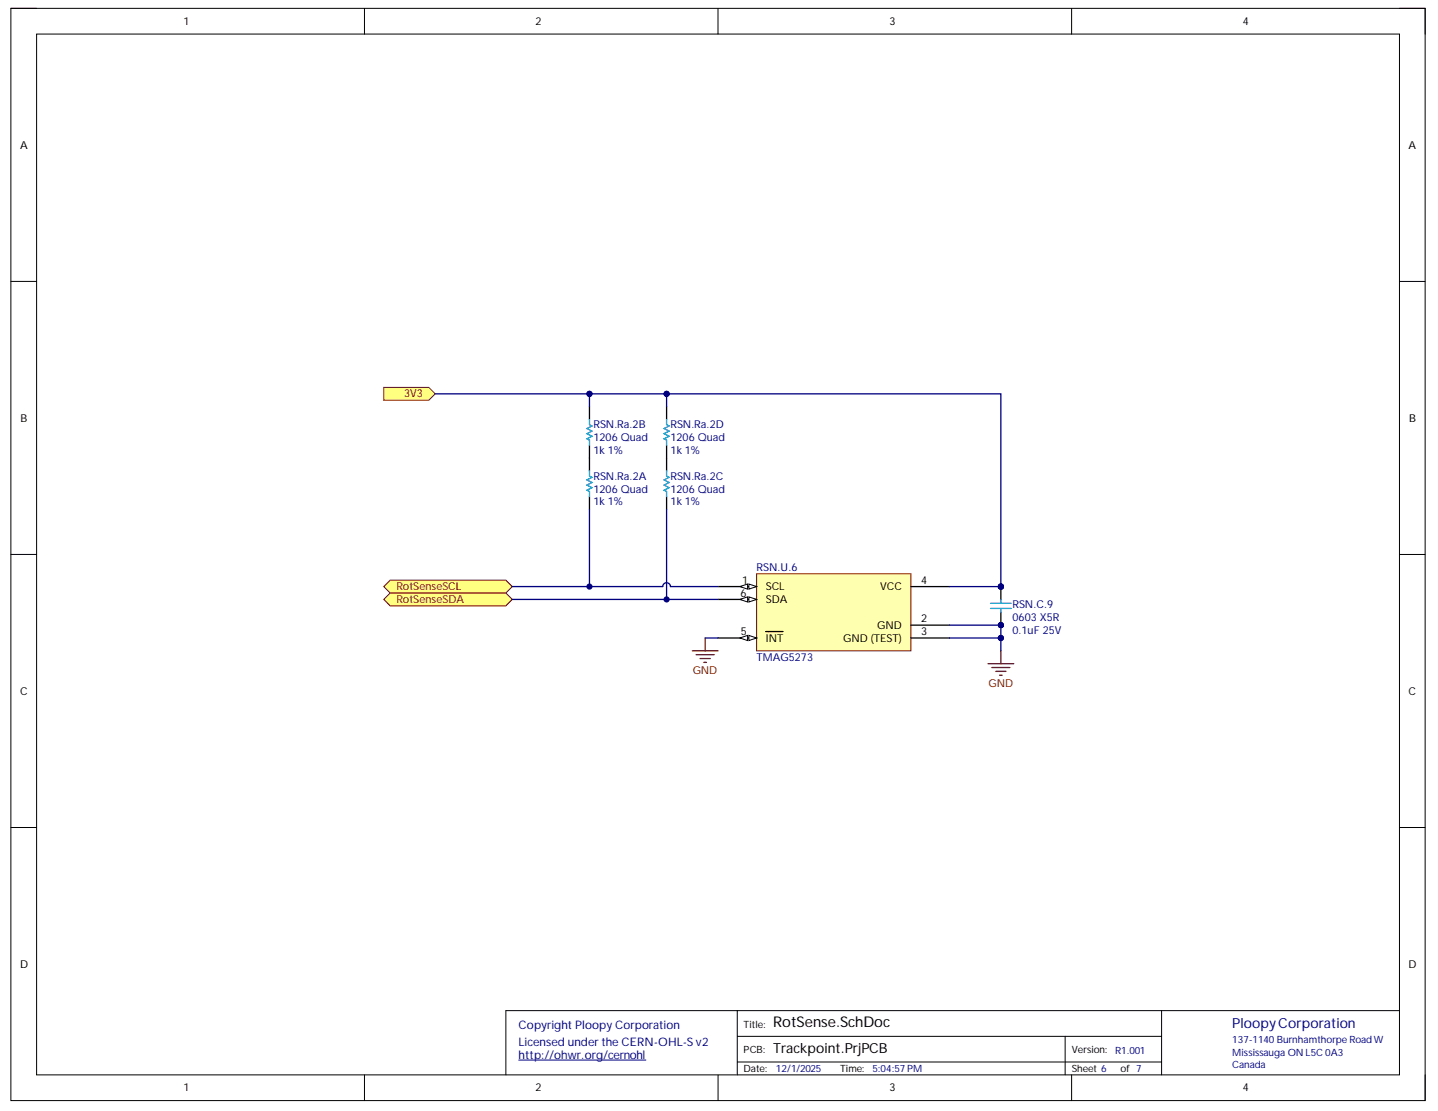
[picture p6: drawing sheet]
<svg xmlns="http://www.w3.org/2000/svg" width="279mm" height="216mm" viewBox="0 0 279 216" stroke-linecap="round" stroke-linejoin="round" font-family="sans-serif">
<path d="M2.1 1.6h274.8v212.3h-274.8z" fill="none" stroke="#000" stroke-width=".19"/>
<path d="M7.1 6.6h264.8v202.3h-264.8z" fill-rule="evenodd" fill="#fff"/>
<g fill="none" stroke="#000" stroke-width=".19">
<path d="M2.1 1.6h5M7.1 6.6h264.8v202.3h-264.8zM70.8 1.6v5M139.5 1.6v5M208.2 1.6v5M271.9 1.6h5v5M2.1 54.7h5M271.9 54.7h5M2.1 107.7h5M271.9 107.8h5M2.1 160.8h5M271.9 160.8h5"/>
<path d="M143.3 196.4v12.5M225.7 196.4v12.5M271.9 196.4h-173.6v12.5M70.8 208.9v5M139.5 208.9v5M143.3 201.4h82.4M143.3 206.4h82.4M207 201.4v7.5M208.2 208.9v5M276.9 208.9v5"/>
</g>
<path d="M100.8 206h24.7" fill="none" stroke="#000080" stroke-width=".19"/>
<path d="M147 111.5h30v15h-30z" fill-rule="evenodd" fill="#ffffb0"/>
<path d="M147 111.5h30v15h-30z" fill="none" stroke="#800000" stroke-width=".19"/>
<path d="M139.5 114h7.5" fill="none" stroke="#000" stroke-width=".25"/>
<path d="M145.5 113.5l1.5 .5-1.5 .5z" fill="#f8fcff"/>
<path d="M145.5 113.5l1.5 .5-1.5 .5z" fill="none" stroke="#000" stroke-width=".19"/>
<path d="M143.8 114l1.5-.5v1z" fill="#f8fcff"/>
<path d="M143.8 114l1.5-.5v1z" fill="none" stroke="#000" stroke-width=".19"/>
<path d="M177 114h7.5M139.5 124h7.5M177 121.5h7.5M177 124h7.5" fill="none" stroke="#000" stroke-width=".25"/>
<path d="M145.5 123.5l1.5 .5-1.5 .5z" fill="#f8fcff"/>
<path d="M145.5 123.5l1.5 .5-1.5 .5z" fill="none" stroke="#000" stroke-width=".19"/>
<path d="M143.8 124l1.5-.5v1z" fill="#f8fcff"/>
<path d="M143.8 124l1.5-.5v1z" fill="none" stroke="#000" stroke-width=".19"/>
<path d="M139.5 116.5h7.5M148.8 122.7h3.3" fill="none" stroke="#000" stroke-width=".25"/>
<path d="M145.5 116l1.5 .5-1.5 .5z" fill="#f8fcff"/>
<path d="M145.5 116l1.5 .5-1.5 .5z" fill="none" stroke="#000" stroke-width=".19"/>
<path d="M143.8 116.5l1.5-.5v1z" fill="#f8fcff"/>
<path d="M143.8 116.5l1.5-.5v1z" fill="none" stroke="#000" stroke-width=".19"/>
<path d="M192 129h5M192.7 129.7h3.5M193.5 130.5h2M194.2 131.2h.5M194.5 126.5v2.5" fill="none" stroke="#800000" stroke-width=".25"/>
<path d="M74.6 116.5l1.2-1.3h22.5l1.2 1.3-1.2 1.2h-22.5z" fill-rule="evenodd" fill="#ffff80"/>
<path d="M74.6 116.5l1.2-1.3h22.5l1.2 1.3-1.2 1.2h-22.5z" fill="none" stroke="#800000" stroke-width=".19"/>
<path d="M74.6 114l1.2-1.3h22.5l1.2 1.3-1.2 1.2h-22.5z" fill-rule="evenodd" fill="#ffff80"/>
<path d="M74.6 114l1.2-1.3h22.5l1.2 1.3-1.2 1.2h-22.5z" fill="none" stroke="#800000" stroke-width=".19"/>
<path d="M114.5 91.5v1l.5 .3-1 .5 1 .5-1 .5 1 .5-1 .5 .5 .2v1M114.5 81.5v1l.5 .3-1 .5 1 .5-1 .5 1 .5-1 .5 .5 .2v1M129.5 91.5v1l.5 .3-1 .5 1 .5-1 .5 1 .5-1 .5 .5 .2v1M129.5 81.5v1l.5 .3-1 .5 1 .5-1 .5 1 .5-1 .5 .5 .2v1M192.5 118.2h4M192.5 117.2h4" fill="none" stroke="#009cca" stroke-width=".25"/>
<path d="M134.5 126.5h5M135.3 127.2h3.5M136 128h2M136.8 128.7h.5M137 124v2.5" fill="none" stroke="#800000" stroke-width=".25"/>
<path d="M114.5 79v2.5M129.5 79v2.5M114.5 86.5v5M114.5 96.5v2.5M129.5 86.5v5M129.5 96.5v2.5" fill="none" stroke="#000" stroke-width=".25"/>
<path d="M74.6 75.3h8.7l1.3 1.2-1.3 1.3h-8.7z" fill-rule="evenodd" fill="#ffff80"/>
<path d="M74.6 75.3h8.7l1.3 1.2-1.3 1.3h-8.7z" fill="none" stroke="#800000" stroke-width=".19"/>
<path d="M184.5 114h10M184.5 124h10v2.5" fill="none" stroke="#000080" stroke-width=".25"/>
<circle cx="194.5" cy="124" r=".5" fill="#000080"/>
<circle cx="194.5" cy="124" r=".5" fill="none" stroke="#000080" stroke-width=".19"/>
<path d="M184.5 121.5h10v2.5" fill="none" stroke="#000080" stroke-width=".25"/>
<circle cx="194.5" cy="124" r=".5" fill="#000080"/>
<circle cx="194.5" cy="124" r=".5" fill="none" stroke="#000080" stroke-width=".19"/>
<path d="M84.6 76.5h29.9v2.5M137 124h2.5" fill="none" stroke="#000080" stroke-width=".25"/>
<circle cx="114.5" cy="76.5" r=".5" fill="#000080"/>
<circle cx="114.5" cy="76.5" r=".5" fill="none" stroke="#000080" stroke-width=".19"/>
<path d="M114.5 76.5h15v2.5" fill="none" stroke="#000080" stroke-width=".25"/>
<circle cx="114.5" cy="76.5" r=".5" fill="#000080"/>
<circle cx="114.5" cy="76.5" r=".5" fill="none" stroke="#000080" stroke-width=".19"/>
<circle cx="129.5" cy="76.5" r=".5" fill="#000080"/>
<circle cx="129.5" cy="76.5" r=".5" fill="none" stroke="#000080" stroke-width=".19"/>
<path d="M114.5 99v15" fill="none" stroke="#000080" stroke-width=".25"/>
<circle cx="114.5" cy="114" r=".5" fill="#000080"/>
<circle cx="114.5" cy="114" r=".5" fill="none" stroke="#000080" stroke-width=".19"/>
<path d="M129.5 99v17.5" fill="none" stroke="#000080" stroke-width=".25"/>
<circle cx="129.5" cy="116.5" r=".5" fill="#000080"/>
<circle cx="129.5" cy="116.5" r=".5" fill="none" stroke="#000080" stroke-width=".19"/>
<path d="M129.5 76.5h65v37.5" fill="none" stroke="#000080" stroke-width=".25"/>
<circle cx="129.5" cy="76.5" r=".5" fill="#000080"/>
<circle cx="129.5" cy="76.5" r=".5" fill="none" stroke="#000080" stroke-width=".19"/>
<path d="M99.5 114h29.3a.75 .75 0 0 1 .7-.8 .75 .75 0 0 1 .8 .8h9.2M99.5 116.5h40" fill="none" stroke="#000080" stroke-width=".25"/>
<g font-size="3.5" fill="#000080">
<text x="194" y="116">PIRSN0C0902</text>
<text x="194" y="121">PIRSN0C0901</text>
</g>
<text font-size="2.9" x="150.2" y="199.6">RotSense.SchDoc</text>
<text font-size="2.7" fill="#000080" x="239.4" y="199.8">PloopyCorporation</text>
<text font-size="2.7" x="150.2" y="204.6">Trackpoint.PrjPCB</text>
<g font-size="2.3" fill="#000080">
<text x="100.8" y="200">Copyright Ploopy Corporation</text>
<text x="100.8" y="203.2">Licensed under the CERN-OHL-S v2</text>
<text x="100.8" y="205.8">http://ohwr.org/cernohl</text>
</g>
<g font-size="2.1">
<text x="35.7" y="4.8">1</text>
<text x="104.1" y="4.8">2</text>
<text x="172.8" y="4.8">3</text>
<text x="241.4" y="4.8">4</text>
<text x="3.9" y="28.9">A</text>
<text x="273.7" y="28.9">A</text>
<text x="4" y="82">B</text>
<text x="273.8" y="82">B</text>
<text x="144.2" y="113.5">1</text>
<text x="179" y="113.5">4</text>
<text x="143.9" y="115.9">6</text>
<text x="148.8" y="114.7">SCL</text>
<text x="148.8" y="117.2">SDA</text>
<text x="171" y="114.7">VCC</text>
<text x="144" y="123.5">5</text>
<text x="148.8" y="124.7">INT</text>
<text x="163.8" y="124.7">GND (TEST)</text>
<text x="170.4" y="122.2">GND</text>
<text x="179" y="120.9">2</text>
<text x="179" y="123.5">3</text>
<text x="3.9" y="135">C</text>
<text x="273.7" y="135">C</text>
<text x="3.9" y="188">D</text>
<text x="273.7" y="188">D</text>
<text x="35.7" y="212.1">1</text>
<text x="104.1" y="212.1">2</text>
<text x="172.8" y="212.1">3</text>
<text x="241.4" y="212.1">4</text>
</g>
<g font-size="2.1" fill="#800000">
<text x="78.5" y="77.2">3V3</text>
<text x="77" y="117.2">RotSenseSDA</text>
<text x="77" y="114.7">RotSenseSCL</text>
<text x="134.6" y="130.9">GND</text>
<text x="192.1" y="133.4">GND</text>
</g>
<g font-size="2.1" fill="#000080">
<text x="115.3" y="83.2">RSN.Ra.2B</text>
<text x="130.3" y="83.2">RSN.Ra.2D</text>
<text x="115.3" y="88.2">1k 1%</text>
<text x="115.3" y="85.8">1206 Quad</text>
<text x="130.3" y="88.2">1k 1%</text>
<text x="130.3" y="85.8">1206 Quad</text>
<text x="115.3" y="93.2">RSN.Ra.2A</text>
<text x="115.3" y="95.7">1206 Quad</text>
<text x="130.3" y="93.2">RSN.Ra.2C</text>
<text x="130.3" y="95.7">1206 Quad</text>
<text x="115.3" y="98.2">1k 1%</text>
<text x="130.3" y="98.2">1k 1%</text>
<text x="147" y="111">RSN.U.6</text>
<text x="196.7" y="118.2">RSN.C.9</text>
<text x="196.7" y="123.2">0.1uF 25V</text>
<text x="196.7" y="120.7">0603 X5R</text>
<text x="147" y="128.4">TMAG5273</text>
</g>
<g font-size="1.9">
<text x="144.5" y="199.7">Title:</text>
<text x="144.5" y="208.4">Date:</text>
<text x="144.5" y="204.7">PCB:</text>
<text x="163.2" y="208.4">Time:</text>
<text x="208.2" y="204.7">Version:</text>
<text x="208.2" y="208.4">Sheet 6</text>
<text x="217.7" y="208.4">of 7</text>
</g>
<g font-size="1.9" fill="#000080">
<text x="239.4" y="202.6">137-1140 Burnhamthorpe Road W</text>
<text x="150.7" y="208.4">12/1/2025</text>
<text x="169.5" y="208.4">5:04:57 PM</text>
<text x="216.7" y="204.9">R1.001</text>
<text x="239.4" y="205.2">Mississauga ON L5C 0A3</text>
<text x="239.4" y="207.6">Canada</text>
</g>
</svg>
